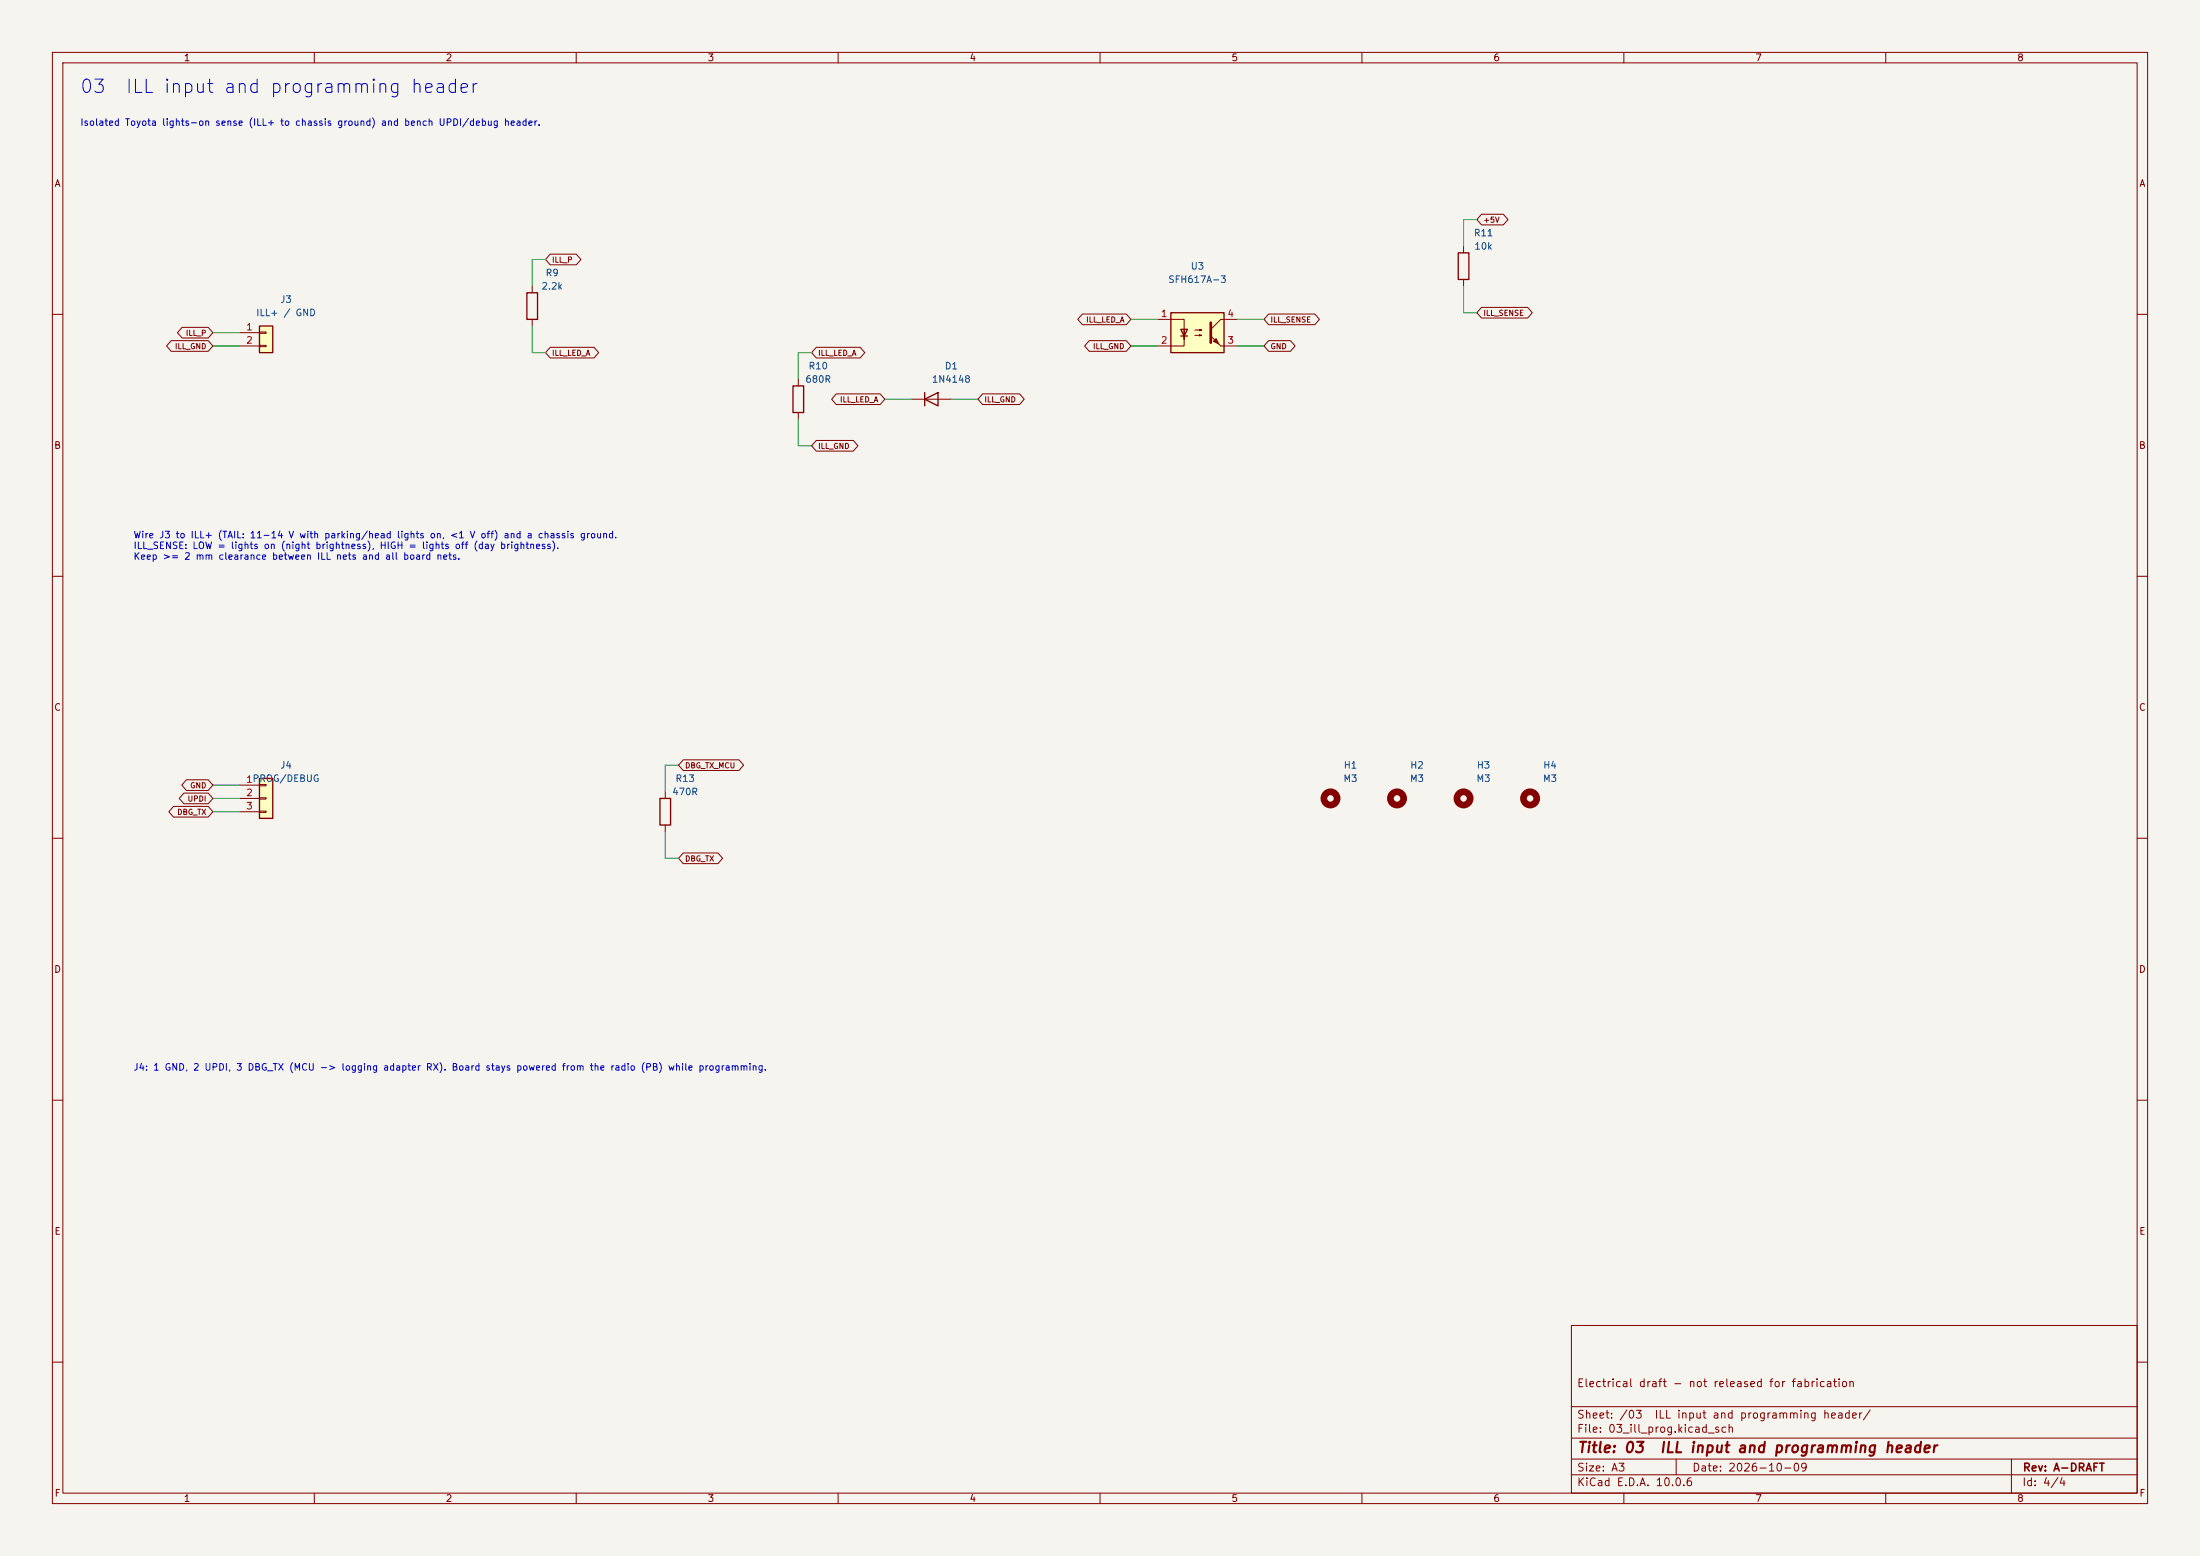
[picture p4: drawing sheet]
(kicad_sch (version 20250114) (generator eeschema) (generator_version "10.0") (paper "A3") (title_block (title "03  ILL input and programming header") (date "2026-10-09") (rev "A-DRAFT") (comment 1 "Electrical draft - not released for fabrication")) (lib_symbols (symbol "Kenwood_Proxy:Connector_Generic_Conn_01x02" (pin_names (offset 1.016) (hide yes)) (exclude_from_sim no) (in_bom yes) (on_board yes) (in_pos_files yes) (duplicate_pin_numbers_are_jumpers no) (property "Reference" "J" (at 0 2.54 0) (show_name no) (do_not_autoplace no) (effects (font (size 1.27 1.27)))) (property "Value" "Conn_01x02" (at 0 -5.08 0) (show_name no) (do_not_autoplace no) (effects (font (size 1.27 1.27)))) (property "Footprint" "" (at 0 0 0) (show_name no) (do_not_autoplace no) (hide yes) (effects (font (size 1.27 1.27)))) (property "Datasheet" "" (at 0 0 0) (show_name no) (do_not_autoplace no) (hide yes) (effects (font (size 1.27 1.27)))) (property "Description" "Generic connector, single row, 01x02, script generated (kicad-library-utils/schlib/autogen/connector/)" (at 0 0 0) (show_name no) (do_not_autoplace no) (hide yes) (effects (font (size 1.27 1.27)))) (property "ki_keywords" "connector" (at 0 0 0) (show_name no) (do_not_autoplace no) (hide yes) (effects (font (size 1.27 1.27)))) (property "ki_fp_filters" "Connector*:*_1x??_*" (at 0 0 0) (show_name no) (do_not_autoplace no) (hide yes) (effects (font (size 1.27 1.27)))) (symbol "Connector_Generic_Conn_01x02_1_1" (rectangle (start -1.27 1.27) (end 1.27 -3.81) (stroke (width 0.254) (type default)) (fill (type background))) (rectangle (start -1.27 0.127) (end 0 -0.127) (stroke (width 0.1524) (type default)) (fill (type none))) (rectangle (start -1.27 -2.413) (end 0 -2.667) (stroke (width 0.1524) (type default)) (fill (type none))) (pin passive line (at -5.08 0 0) (length 3.81) (name "Pin_1" (effects (font (size 1.27 1.27)))) (number "1" (effects (font (size 1.27 1.27))))) (pin passive line (at -5.08 -2.54 0) (length 3.81) (name "Pin_2" (effects (font (size 1.27 1.27)))) (number "2" (effects (font (size 1.27 1.27)))))) (embedded_fonts no)) (symbol "Kenwood_Proxy:Connector_Generic_Conn_01x03" (pin_names (offset 1.016) (hide yes)) (exclude_from_sim no) (in_bom yes) (on_board yes) (in_pos_files yes) (duplicate_pin_numbers_are_jumpers no) (property "Reference" "J" (at 0 5.08 0) (show_name no) (do_not_autoplace no) (effects (font (size 1.27 1.27)))) (property "Value" "Conn_01x03" (at 0 -5.08 0) (show_name no) (do_not_autoplace no) (effects (font (size 1.27 1.27)))) (property "Footprint" "" (at 0 0 0) (show_name no) (do_not_autoplace no) (hide yes) (effects (font (size 1.27 1.27)))) (property "Datasheet" "" (at 0 0 0) (show_name no) (do_not_autoplace no) (hide yes) (effects (font (size 1.27 1.27)))) (property "Description" "Generic connector, single row, 01x03, script generated (kicad-library-utils/schlib/autogen/connector/)" (at 0 0 0) (show_name no) (do_not_autoplace no) (hide yes) (effects (font (size 1.27 1.27)))) (property "ki_keywords" "connector" (at 0 0 0) (show_name no) (do_not_autoplace no) (hide yes) (effects (font (size 1.27 1.27)))) (property "ki_fp_filters" "Connector*:*_1x??_*" (at 0 0 0) (show_name no) (do_not_autoplace no) (hide yes) (effects (font (size 1.27 1.27)))) (symbol "Connector_Generic_Conn_01x03_1_1" (rectangle (start -1.27 3.81) (end 1.27 -3.81) (stroke (width 0.254) (type default)) (fill (type background))) (rectangle (start -1.27 2.667) (end 0 2.413) (stroke (width 0.1524) (type default)) (fill (type none))) (rectangle (start -1.27 0.127) (end 0 -0.127) (stroke (width 0.1524) (type default)) (fill (type none))) (rectangle (start -1.27 -2.413) (end 0 -2.667) (stroke (width 0.1524) (type default)) (fill (type none))) (pin passive line (at -5.08 2.54 0) (length 3.81) (name "Pin_1" (effects (font (size 1.27 1.27)))) (number "1" (effects (font (size 1.27 1.27))))) (pin passive line (at -5.08 0 0) (length 3.81) (name "Pin_2" (effects (font (size 1.27 1.27)))) (number "2" (effects (font (size 1.27 1.27))))) (pin passive line (at -5.08 -2.54 0) (length 3.81) (name "Pin_3" (effects (font (size 1.27 1.27)))) (number "3" (effects (font (size 1.27 1.27)))))) (embedded_fonts no)) (symbol "Kenwood_Proxy:Device_R" (pin_numbers (hide yes)) (pin_names (offset 0)) (exclude_from_sim no) (in_bom yes) (on_board yes) (in_pos_files yes) (duplicate_pin_numbers_are_jumpers no) (property "Reference" "R" (at 2.032 0 90) (show_name no) (do_not_autoplace no) (effects (font (size 1.27 1.27)))) (property "Value" "R" (at 0 0 90) (show_name no) (do_not_autoplace no) (effects (font (size 1.27 1.27)))) (property "Footprint" "" (at -1.778 0 90) (show_name no) (do_not_autoplace no) (hide yes) (effects (font (size 1.27 1.27)))) (property "Datasheet" "" (at 0 0 0) (show_name no) (do_not_autoplace no) (hide yes) (effects (font (size 1.27 1.27)))) (property "Description" "Resistor" (at 0 0 0) (show_name no) (do_not_autoplace no) (hide yes) (effects (font (size 1.27 1.27)))) (property "ki_keywords" "R res resistor" (at 0 0 0) (show_name no) (do_not_autoplace no) (hide yes) (effects (font (size 1.27 1.27)))) (property "ki_fp_filters" "R_*" (at 0 0 0) (show_name no) (do_not_autoplace no) (hide yes) (effects (font (size 1.27 1.27)))) (symbol "Device_R_0_1" (rectangle (start -1.016 -2.54) (end 1.016 2.54) (stroke (width 0.254) (type default)) (fill (type none)))) (symbol "Device_R_1_1" (pin passive line (at 0 3.81 270) (length 1.27) (name "" (effects (font (size 1.27 1.27)))) (number "1" (effects (font (size 1.27 1.27))))) (pin passive line (at 0 -3.81 90) (length 1.27) (name "" (effects (font (size 1.27 1.27)))) (number "2" (effects (font (size 1.27 1.27)))))) (embedded_fonts no)) (symbol "Kenwood_Proxy:Diode_1N4148" (pin_numbers (hide yes)) (pin_names (hide yes)) (exclude_from_sim no) (in_bom yes) (on_board yes) (in_pos_files yes) (duplicate_pin_numbers_are_jumpers no) (property "Sim.Device" "D" (at 0 0 0) (show_name no) (do_not_autoplace no) (hide yes) (effects (font (size 1.27 1.27)))) (property "Sim.Pins" "1=K 2=A" (at 0 0 0) (show_name no) (do_not_autoplace no) (hide yes) (effects (font (size 1.27 1.27)))) (symbol "Diode_1N4148_0_1" (polyline (pts (xy -1.27 1.27) (xy -1.27 -1.27)) (stroke (width 0.254) (type default)) (fill (type none))) (polyline (pts (xy 1.27 1.27) (xy 1.27 -1.27) (xy -1.27 0) (xy 1.27 1.27)) (stroke (width 0.254) (type default)) (fill (type none))) (polyline (pts (xy 1.27 0) (xy -1.27 0)) (stroke (width 0) (type default)) (fill (type none)))) (symbol "Diode_1N4148_1_1" (pin passive line (at -3.81 0 0) (length 2.54) (name "K" (effects (font (size 1.27 1.27)))) (number "1" (effects (font (size 1.27 1.27))))) (pin passive line (at 3.81 0 180) (length 2.54) (name "A" (effects (font (size 1.27 1.27)))) (number "2" (effects (font (size 1.27 1.27)))))) (property "Reference" "D" (at 0 2.54 0) (show_name no) (do_not_autoplace no) (effects (font (size 1.27 1.27)))) (property "Value" "1N4148" (at 0 -2.54 0) (show_name no) (do_not_autoplace no) (effects (font (size 1.27 1.27)))) (property "Footprint" "Diode_THT:D_DO-35_SOD27_P7.62mm_Horizontal" (at 0 0 0) (show_name no) (do_not_autoplace no) (hide yes) (effects (font (size 1.27 1.27)))) (property "Datasheet" "https://assets.nexperia.com/documents/data-sheet/1N4148_1N4448.pdf" (at 0 0 0) (show_name no) (do_not_autoplace no) (hide yes) (effects (font (size 1.27 1.27)))) (property "Description" "100V 0.15A standard switching diode, DO-35" (at 0 0 0) (show_name no) (do_not_autoplace no) (hide yes) (effects (font (size 1.27 1.27)))) (property "ki_keywords" "diode" (at 0 0 0) (show_name no) (do_not_autoplace no) (hide yes) (effects (font (size 1.27 1.27)))) (property "ki_fp_filters" "D*DO?35*" (at 0 0 0) (show_name no) (do_not_autoplace no) (hide yes) (effects (font (size 1.27 1.27)))) (embedded_fonts no)) (symbol "Kenwood_Proxy:Isolator_SFH617A-3" (exclude_from_sim no) (in_bom yes) (on_board yes) (in_pos_files yes) (duplicate_pin_numbers_are_jumpers no) (symbol "Isolator_SFH617A-3_0_1" (rectangle (start -5.08 3.81) (end 5.08 -3.81) (stroke (width 0.254) (type default)) (fill (type background))) (polyline (pts (xy -5.08 2.54) (xy -2.54 2.54) (xy -2.54 -1.27) (xy -2.54 0.635)) (stroke (width 0) (type default)) (fill (type none))) (polyline (pts (xy -3.175 -0.635) (xy -1.905 -0.635)) (stroke (width 0.254) (type default)) (fill (type none))) (polyline (pts (xy -2.54 -0.635) (xy -2.54 -2.54) (xy -5.08 -2.54)) (stroke (width 0) (type default)) (fill (type none))) (polyline (pts (xy -2.54 -0.635) (xy -3.175 0.635) (xy -1.905 0.635) (xy -2.54 -0.635)) (stroke (width 0.254) (type default)) (fill (type none))) (polyline (pts (xy -0.508 0.508) (xy 0.762 0.508) (xy 0.381 0.381) (xy 0.381 0.635) (xy 0.762 0.508)) (stroke (width 0) (type default)) (fill (type none))) (polyline (pts (xy -0.508 -0.508) (xy 0.762 -0.508) (xy 0.381 -0.635) (xy 0.381 -0.381) (xy 0.762 -0.508)) (stroke (width 0) (type default)) (fill (type none))) (polyline (pts (xy 2.54 1.905) (xy 2.54 -1.905)) (stroke (width 0.508) (type default)) (fill (type none))) (polyline (pts (xy 2.54 0.635) (xy 4.445 2.54)) (stroke (width 0) (type default)) (fill (type none))) (polyline (pts (xy 3.048 -1.651) (xy 3.556 -1.143) (xy 4.064 -2.159) (xy 3.048 -1.651)) (stroke (width 0) (type default)) (fill (type outline))) (polyline (pts (xy 4.445 2.54) (xy 5.08 2.54)) (stroke (width 0) (type default)) (fill (type none))) (polyline (pts (xy 4.445 -2.54) (xy 2.54 -0.635)) (stroke (width 0) (type default)) (fill (type outline))) (polyline (pts (xy 4.445 -2.54) (xy 5.08 -2.54)) (stroke (width 0) (type default)) (fill (type none)))) (symbol "Isolator_SFH617A-3_1_1" (pin passive line (at -7.62 2.54 0) (length 2.54) (name "" (effects (font (size 1.27 1.27)))) (number "1" (effects (font (size 1.27 1.27))))) (pin passive line (at -7.62 -2.54 0) (length 2.54) (name "" (effects (font (size 1.27 1.27)))) (number "2" (effects (font (size 1.27 1.27))))) (pin passive line (at 7.62 -2.54 180) (length 2.54) (name "" (effects (font (size 1.27 1.27)))) (number "3" (effects (font (size 1.27 1.27))))) (pin passive line (at 7.62 2.54 180) (length 2.54) (name "" (effects (font (size 1.27 1.27)))) (number "4" (effects (font (size 1.27 1.27)))))) (property "Reference" "U" (at -5.08 5.08 0) (show_name no) (do_not_autoplace no) (effects (font (size 1.27 1.27)) (justify left))) (property "Value" "SFH617A-3" (at 0 5.08 0) (show_name no) (do_not_autoplace no) (effects (font (size 1.27 1.27)) (justify left))) (property "Footprint" "Package_DIP:DIP-4_W7.62mm" (at -5.08 -5.08 0) (show_name no) (do_not_autoplace no) (hide yes) (effects (font (size 1.27 1.27) (italic yes)) (justify left))) (property "Datasheet" "http://www.vishay.com/docs/83740/sfh617a.pdf" (at 0 0 0) (show_name no) (do_not_autoplace no) (hide yes) (effects (font (size 1.27 1.27)) (justify left))) (property "Description" "Optocoupler, Phototransistor Output, 5300 VRMS, VCEO 70V, CTR% 100-200, -55 to +110 degree Celsius, UL, BSI, FIMKO, THT PDIP-4" (at 0 0 0) (show_name no) (do_not_autoplace no) (hide yes) (effects (font (size 1.27 1.27)))) (property "ki_keywords" "Optocoupler, Phototransistor Output, 5300 VRMS, VCEO 70V, CTR% 100-200" (at 0 0 0) (show_name no) (do_not_autoplace no) (hide yes) (effects (font (size 1.27 1.27)))) (property "ki_fp_filters" "DIP*W7.62mm*" (at 0 0 0) (show_name no) (do_not_autoplace no) (hide yes) (effects (font (size 1.27 1.27)))) (embedded_fonts no)) (symbol "Kenwood_Proxy:Mechanical_MountingHole" (pin_names (offset 1.016)) (exclude_from_sim no) (in_bom no) (on_board yes) (in_pos_files yes) (duplicate_pin_numbers_are_jumpers no) (property "Reference" "H" (at 0 5.08 0) (show_name no) (do_not_autoplace no) (effects (font (size 1.27 1.27)))) (property "Value" "MountingHole" (at 0 3.175 0) (show_name no) (do_not_autoplace no) (effects (font (size 1.27 1.27)))) (property "Footprint" "" (at 0 0 0) (show_name no) (do_not_autoplace no) (hide yes) (effects (font (size 1.27 1.27)))) (property "Datasheet" "" (at 0 0 0) (show_name no) (do_not_autoplace no) (hide yes) (effects (font (size 1.27 1.27)))) (property "Description" "Mounting Hole without connection" (at 0 0 0) (show_name no) (do_not_autoplace no) (hide yes) (effects (font (size 1.27 1.27)))) (property "ki_keywords" "mounting hole" (at 0 0 0) (show_name no) (do_not_autoplace no) (hide yes) (effects (font (size 1.27 1.27)))) (property "ki_fp_filters" "MountingHole*" (at 0 0 0) (show_name no) (do_not_autoplace no) (hide yes) (effects (font (size 1.27 1.27)))) (symbol "Mechanical_MountingHole_0_1" (circle (center 0 0) (radius 1.27) (stroke (width 1.27) (type default)) (fill (type none)))) (embedded_fonts no))) (text "03  ILL input and programming header" (at 15.24 15.24 0) (effects (font (size 2.54 2.54)) (justify left top))) (text "Isolated Toyota lights-on sense (ILL+ to chassis ground) and bench UPDI/debug header." (at 15.24 22.86 0) (effects (font (size 1.27 1.27)) (justify left top))) (wire (pts (xy 45.72 63.5) (xy 40.64 63.5)) (stroke (width 0) (type default))) (global_label "ILL_P" (shape bidirectional) (at 40.64 63.5 180) (effects (font (size 1.016 1.016)) (justify right)) (property "Intersheetrefs" "${INTERSHEET_REFS}" (at 40.64 63.5 0) (effects (font (size 1.27 1.27)) (hide yes)))) (wire (pts (xy 45.72 66.04) (xy 40.64 66.04)) (stroke (width 0) (type default))) (global_label "ILL_GND" (shape bidirectional) (at 40.64 66.04 180) (effects (font (size 1.016 1.016)) (justify right)) (property "Intersheetrefs" "${INTERSHEET_REFS}" (at 40.64 66.04 0) (effects (font (size 1.27 1.27)) (hide yes)))) (symbol (lib_id "Kenwood_Proxy:Connector_Generic_Conn_01x02") (at 50.8 63.5 0) (unit 1) (in_bom yes) (on_board yes) (dnp no) (property "Reference" "J3" (at 54.61 57.15 0) (effects (font (size 1.27 1.27)))) (property "Value" "ILL+ / GND" (at 54.61 59.69 0) (effects (font (size 1.27 1.27)))) (property "Footprint" "Connector_Molex:Molex_Micro-Fit_3.0_43045-0200_2x01_P3.00mm_Horizontal" (at 0 0 0) (effects (font (size 1.27 1.27)) (hide yes))) (property "Datasheet" "" (at 0 0 0) (effects (font (size 1.27 1.27)) (hide yes))) (property "MPN" "43045-0200" (at 0 0 0) (effects (font (size 1.27 1.27)) (hide yes))) (property "Manufacturer" "Molex" (at 0 0 0) (effects (font (size 1.27 1.27)) (hide yes))) (property "Assembly" "HAND_THT" (at 0 0 0) (effects (font (size 1.27 1.27)) (hide yes))) (property "DesignNote" "Micro-Fit 3.0 2-circuit dual-row right-angle header, latching. Mates with 2-circuit receptacle 43025-0200 (pre-crimped 22 AWG leads are fine). Pin1 ILL+ (TAIL, R1-10), pin2 chassis GND (e.g. stereo harness ground). Optocoupler keeps truck wiring isolated from radio GND" (at 0 0 0) (effects (font (size 1.27 1.27)) (hide yes))) (pin "1") (pin "2")) (wire (pts (xy 101.6 54.61) (xy 101.6 49.53)) (stroke (width 0) (type default))) (wire (pts (xy 101.6 49.53) (xy 104.14 49.53)) (stroke (width 0) (type default))) (global_label "ILL_P" (shape bidirectional) (at 104.14 49.53 0) (effects (font (size 1.016 1.016)) (justify left)) (property "Intersheetrefs" "${INTERSHEET_REFS}" (at 104.14 49.53 0) (effects (font (size 1.27 1.27)) (hide yes)))) (wire (pts (xy 101.6 62.23) (xy 101.6 67.31)) (stroke (width 0) (type default))) (wire (pts (xy 101.6 67.31) (xy 104.14 67.31)) (stroke (width 0) (type default))) (global_label "ILL_LED_A" (shape bidirectional) (at 104.14 67.31 0) (effects (font (size 1.016 1.016)) (justify left)) (property "Intersheetrefs" "${INTERSHEET_REFS}" (at 104.14 67.31 0) (effects (font (size 1.27 1.27)) (hide yes)))) (symbol (lib_id "Kenwood_Proxy:Device_R") (at 101.6 58.42 0) (unit 1) (in_bom yes) (on_board yes) (dnp no) (property "Reference" "R9" (at 105.41 52.07 0) (effects (font (size 1.27 1.27)))) (property "Value" "2.2k" (at 105.41 54.61 0) (effects (font (size 1.27 1.27)))) (property "Footprint" "Resistor_THT:R_Axial_DIN0309_L9.0mm_D3.2mm_P12.70mm_Horizontal" (at 0 0 0) (effects (font (size 1.27 1.27)) (hide yes))) (property "Datasheet" "" (at 0 0 0) (effects (font (size 1.27 1.27)) (hide yes))) (property "MPN" "MFR50SFTE52-2K2" (at 0 0 0) (effects (font (size 1.27 1.27)) (hide yes))) (property "Manufacturer" "YAGEO" (at 0 0 0) (effects (font (size 1.27 1.27)) (hide yes))) (property "Assembly" "HAND_THT" (at 0 0 0) (effects (font (size 1.27 1.27)) (hide yes))) (property "DesignNote" "0.5 W metal film. ~5.4 mA at 13 V; 0.23 W at 24 V continuous; 40 V load-dump pulse 0.26 J/400 ms" (at 0 0 0) (effects (font (size 1.27 1.27)) (hide yes))) (pin "1") (pin "2")) (wire (pts (xy 152.4 72.39) (xy 152.4 67.31)) (stroke (width 0) (type default))) (wire (pts (xy 152.4 67.31) (xy 154.94 67.31)) (stroke (width 0) (type default))) (global_label "ILL_LED_A" (shape bidirectional) (at 154.94 67.31 0) (effects (font (size 1.016 1.016)) (justify left)) (property "Intersheetrefs" "${INTERSHEET_REFS}" (at 154.94 67.31 0) (effects (font (size 1.27 1.27)) (hide yes)))) (wire (pts (xy 152.4 80.01) (xy 152.4 85.09)) (stroke (width 0) (type default))) (wire (pts (xy 152.4 85.09) (xy 154.94 85.09)) (stroke (width 0) (type default))) (global_label "ILL_GND" (shape bidirectional) (at 154.94 85.09 0) (effects (font (size 1.016 1.016)) (justify left)) (property "Intersheetrefs" "${INTERSHEET_REFS}" (at 154.94 85.09 0) (effects (font (size 1.27 1.27)) (hide yes)))) (symbol (lib_id "Kenwood_Proxy:Device_R") (at 152.4 76.2 0) (unit 1) (in_bom yes) (on_board yes) (dnp no) (property "Reference" "R10" (at 156.21 69.85000000000001 0) (effects (font (size 1.27 1.27)))) (property "Value" "680R" (at 156.21 72.39 0) (effects (font (size 1.27 1.27)))) (property "Footprint" "Resistor_THT:R_Axial_DIN0207_L6.3mm_D2.5mm_P7.62mm_Horizontal" (at 0 0 0) (effects (font (size 1.27 1.27)) (hide yes))) (property "Datasheet" "" (at 0 0 0) (effects (font (size 1.27 1.27)) (hide yes))) (property "MPN" "MFR-25FBF52-680R" (at 0 0 0) (effects (font (size 1.27 1.27)) (hide yes))) (property "Manufacturer" "YAGEO" (at 0 0 0) (effects (font (size 1.27 1.27)) (hide yes))) (property "Assembly" "HAND_THT" (at 0 0 0) (effects (font (size 1.27 1.27)) (hide yes))) (property "DesignNote" "LED shunt: LED needs >~1.7 mA total input current, so leakage cannot half-turn-on the opto. Simulated" (at 0 0 0) (effects (font (size 1.27 1.27)) (hide yes))) (pin "1") (pin "2")) (wire (pts (xy 173.99 76.2) (xy 168.91 76.2)) (stroke (width 0) (type default))) (global_label "ILL_LED_A" (shape bidirectional) (at 168.91 76.2 180) (effects (font (size 1.016 1.016)) (justify right)) (property "Intersheetrefs" "${INTERSHEET_REFS}" (at 168.91 76.2 0) (effects (font (size 1.27 1.27)) (hide yes)))) (wire (pts (xy 181.61 76.2) (xy 186.69 76.2)) (stroke (width 0) (type default))) (global_label "ILL_GND" (shape bidirectional) (at 186.69 76.2 0) (effects (font (size 1.016 1.016)) (justify left)) (property "Intersheetrefs" "${INTERSHEET_REFS}" (at 186.69 76.2 0) (effects (font (size 1.27 1.27)) (hide yes)))) (symbol (lib_id "Kenwood_Proxy:Diode_1N4148") (at 177.8 76.2 0) (unit 1) (in_bom yes) (on_board yes) (dnp no) (property "Reference" "D1" (at 181.61 69.85000000000001 0) (effects (font (size 1.27 1.27)))) (property "Value" "1N4148" (at 181.61 72.39 0) (effects (font (size 1.27 1.27)))) (property "Footprint" "Diode_THT:D_DO-35_SOD27_P7.62mm_Horizontal" (at 0 0 0) (effects (font (size 1.27 1.27)) (hide yes))) (property "Datasheet" "https://assets.nexperia.com/documents/data-sheet/1N4148_1N4448.pdf" (at 0 0 0) (effects (font (size 1.27 1.27)) (hide yes))) (property "MPN" "1N4148" (at 0 0 0) (effects (font (size 1.27 1.27)) (hide yes))) (property "Manufacturer" "onsemi" (at 0 0 0) (effects (font (size 1.27 1.27)) (hide yes))) (property "Assembly" "HAND_THT" (at 0 0 0) (effects (font (size 1.27 1.27)) (hide yes))) (property "DesignNote" "Antiparallel LED reverse protection (K=pin1 on ILL_LED_A)" (at 0 0 0) (effects (font (size 1.27 1.27)) (hide yes))) (pin "1") (pin "2")) (wire (pts (xy 220.98 60.96) (xy 215.9 60.96)) (stroke (width 0) (type default))) (global_label "ILL_LED_A" (shape bidirectional) (at 215.9 60.96 180) (effects (font (size 1.016 1.016)) (justify right)) (property "Intersheetrefs" "${INTERSHEET_REFS}" (at 215.9 60.96 0) (effects (font (size 1.27 1.27)) (hide yes)))) (wire (pts (xy 220.98 66.04) (xy 215.9 66.04)) (stroke (width 0) (type default))) (global_label "ILL_GND" (shape bidirectional) (at 215.9 66.04 180) (effects (font (size 1.016 1.016)) (justify right)) (property "Intersheetrefs" "${INTERSHEET_REFS}" (at 215.9 66.04 0) (effects (font (size 1.27 1.27)) (hide yes)))) (wire (pts (xy 236.22 66.04) (xy 241.3 66.04)) (stroke (width 0) (type default))) (global_label "GND" (shape bidirectional) (at 241.3 66.04 0) (effects (font (size 1.016 1.016)) (justify left)) (property "Intersheetrefs" "${INTERSHEET_REFS}" (at 241.3 66.04 0) (effects (font (size 1.27 1.27)) (hide yes)))) (wire (pts (xy 236.22 60.96) (xy 241.3 60.96)) (stroke (width 0) (type default))) (global_label "ILL_SENSE" (shape bidirectional) (at 241.3 60.96 0) (effects (font (size 1.016 1.016)) (justify left)) (property "Intersheetrefs" "${INTERSHEET_REFS}" (at 241.3 60.96 0) (effects (font (size 1.27 1.27)) (hide yes)))) (symbol (lib_id "Kenwood_Proxy:Isolator_SFH617A-3") (at 228.6 63.5 0) (unit 1) (in_bom yes) (on_board yes) (dnp no) (property "Reference" "U3" (at 228.6 50.8 0) (effects (font (size 1.27 1.27)))) (property "Value" "SFH617A-3" (at 228.6 53.34 0) (effects (font (size 1.27 1.27)))) (property "Footprint" "Package_DIP:DIP-4_W7.62mm" (at 0 0 0) (effects (font (size 1.27 1.27)) (hide yes))) (property "Datasheet" "http://www.vishay.com/docs/83740/sfh617a.pdf" (at 0 0 0) (effects (font (size 1.27 1.27)) (hide yes))) (property "MPN" "SFH617A-3" (at 0 0 0) (effects (font (size 1.27 1.27)) (hide yes))) (property "Manufacturer" "Vishay" (at 0 0 0) (effects (font (size 1.27 1.27)) (hide yes))) (property "Assembly" "HAND_THT" (at 0 0 0) (effects (font (size 1.27 1.27)) (hide yes))) (property "DesignNote" "CTR 100-200% @10 mA, >=34% @1 mA. Isolation: ILL side never touches board GND" (at 0 0 0) (effects (font (size 1.27 1.27)) (hide yes))) (pin "1") (pin "2") (pin "3") (pin "4")) (wire (pts (xy 279.4 46.99) (xy 279.4 41.91)) (stroke (width 0) (type default))) (wire (pts (xy 279.4 41.91) (xy 281.94 41.91)) (stroke (width 0) (type default))) (global_label "+5V" (shape bidirectional) (at 281.94 41.91 0) (effects (font (size 1.016 1.016)) (justify left)) (property "Intersheetrefs" "${INTERSHEET_REFS}" (at 281.94 41.91 0) (effects (font (size 1.27 1.27)) (hide yes)))) (wire (pts (xy 279.4 54.61) (xy 279.4 59.69)) (stroke (width 0) (type default))) (wire (pts (xy 279.4 59.69) (xy 281.94 59.69)) (stroke (width 0) (type default))) (global_label "ILL_SENSE" (shape bidirectional) (at 281.94 59.69 0) (effects (font (size 1.016 1.016)) (justify left)) (property "Intersheetrefs" "${INTERSHEET_REFS}" (at 281.94 59.69 0) (effects (font (size 1.27 1.27)) (hide yes)))) (symbol (lib_id "Kenwood_Proxy:Device_R") (at 279.4 50.8 0) (unit 1) (in_bom yes) (on_board yes) (dnp no) (property "Reference" "R11" (at 283.21 44.449999999999996 0) (effects (font (size 1.27 1.27)))) (property "Value" "10k" (at 283.21 46.989999999999995 0) (effects (font (size 1.27 1.27)))) (property "Footprint" "Resistor_THT:R_Axial_DIN0207_L6.3mm_D2.5mm_P10.16mm_Horizontal" (at 0 0 0) (effects (font (size 1.27 1.27)) (hide yes))) (property "Datasheet" "" (at 0 0 0) (effects (font (size 1.27 1.27)) (hide yes))) (property "MPN" "MFR-25FBF52-10K" (at 0 0 0) (effects (font (size 1.27 1.27)) (hide yes))) (property "Manufacturer" "YAGEO" (at 0 0 0) (effects (font (size 1.27 1.27)) (hide yes))) (property "Assembly" "HAND_THT" (at 0 0 0) (effects (font (size 1.27 1.27)) (hide yes))) (property "DesignNote" "Opto pull-up; ILL_SENSE LOW while ILL+ is on (lights on)" (at 0 0 0) (effects (font (size 1.27 1.27)) (hide yes))) (pin "1") (pin "2")) (text "Wire J3 to ILL+ (TAIL: 11-14 V with parking/head lights on, <1 V off) and a chassis ground.\nILL_SENSE: LOW = lights on (night brightness), HIGH = lights off (day brightness).\nKeep >= 2 mm clearance between ILL nets and all board nets." (at 25.4 101.6 0) (effects (font (size 1.27 1.27)) (justify left top))) (wire (pts (xy 45.72 149.86) (xy 40.64 149.86)) (stroke (width 0) (type default))) (global_label "GND" (shape bidirectional) (at 40.64 149.86 180) (effects (font (size 1.016 1.016)) (justify right)) (property "Intersheetrefs" "${INTERSHEET_REFS}" (at 40.64 149.86 0) (effects (font (size 1.27 1.27)) (hide yes)))) (wire (pts (xy 45.72 152.4) (xy 40.64 152.4)) (stroke (width 0) (type default))) (global_label "UPDI" (shape bidirectional) (at 40.64 152.4 180) (effects (font (size 1.016 1.016)) (justify right)) (property "Intersheetrefs" "${INTERSHEET_REFS}" (at 40.64 152.4 0) (effects (font (size 1.27 1.27)) (hide yes)))) (wire (pts (xy 45.72 154.94) (xy 40.64 154.94)) (stroke (width 0) (type default))) (global_label "DBG_TX" (shape bidirectional) (at 40.64 154.94 180) (effects (font (size 1.016 1.016)) (justify right)) (property "Intersheetrefs" "${INTERSHEET_REFS}" (at 40.64 154.94 0) (effects (font (size 1.27 1.27)) (hide yes)))) (symbol (lib_id "Kenwood_Proxy:Connector_Generic_Conn_01x03") (at 50.8 152.4 0) (unit 1) (in_bom yes) (on_board yes) (dnp no) (property "Reference" "J4" (at 54.61 146.05 0) (effects (font (size 1.27 1.27)))) (property "Value" "PROG/DEBUG" (at 54.61 148.59 0) (effects (font (size 1.27 1.27)))) (property "Footprint" "Connector_PinHeader_2.54mm:PinHeader_1x03_P2.54mm_Vertical" (at 0 0 0) (effects (font (size 1.27 1.27)) (hide yes))) (property "Datasheet" "" (at 0 0 0) (effects (font (size 1.27 1.27)) (hide yes))) (property "MPN" "TSW-103-07-G-S" (at 0 0 0) (effects (font (size 1.27 1.27)) (hide yes))) (property "Manufacturer" "Samtec" (at 0 0 0) (effects (font (size 1.27 1.27)) (hide yes))) (property "Assembly" "HAND_THT" (at 0 0 0) (effects (font (size 1.27 1.27)) (hide yes))) (property "DesignNote" "0.1 in header for bench programming/logging before the board goes behind the dash. UPDI Friend (or other 5 V SerialUPDI adapter): GND + UPDI. Logging: separate 5 V USB-serial RX on DBG_TX. Never connect adapter power" (at 0 0 0) (effects (font (size 1.27 1.27)) (hide yes))) (pin "1") (pin "2") (pin "3")) (wire (pts (xy 127.0 151.13) (xy 127.0 146.05)) (stroke (width 0) (type default))) (wire (pts (xy 127.0 146.05) (xy 129.54 146.05)) (stroke (width 0) (type default))) (global_label "DBG_TX_MCU" (shape bidirectional) (at 129.54 146.05 0) (effects (font (size 1.016 1.016)) (justify left)) (property "Intersheetrefs" "${INTERSHEET_REFS}" (at 129.54 146.05 0) (effects (font (size 1.27 1.27)) (hide yes)))) (wire (pts (xy 127.0 158.75) (xy 127.0 163.83)) (stroke (width 0) (type default))) (wire (pts (xy 127.0 163.83) (xy 129.54 163.83)) (stroke (width 0) (type default))) (global_label "DBG_TX" (shape bidirectional) (at 129.54 163.83 0) (effects (font (size 1.016 1.016)) (justify left)) (property "Intersheetrefs" "${INTERSHEET_REFS}" (at 129.54 163.83 0) (effects (font (size 1.27 1.27)) (hide yes)))) (symbol (lib_id "Kenwood_Proxy:Device_R") (at 127.0 154.94 0) (unit 1) (in_bom yes) (on_board yes) (dnp no) (property "Reference" "R13" (at 130.81 148.59 0) (effects (font (size 1.27 1.27)))) (property "Value" "470R" (at 130.81 151.13 0) (effects (font (size 1.27 1.27)))) (property "Footprint" "Resistor_THT:R_Axial_DIN0207_L6.3mm_D2.5mm_P10.16mm_Horizontal" (at 0 0 0) (effects (font (size 1.27 1.27)) (hide yes))) (property "Datasheet" "" (at 0 0 0) (effects (font (size 1.27 1.27)) (hide yes))) (property "MPN" "MFR-25FBF52-470R" (at 0 0 0) (effects (font (size 1.27 1.27)) (hide yes))) (property "Manufacturer" "YAGEO" (at 0 0 0) (effects (font (size 1.27 1.27)) (hide yes))) (property "Assembly" "HAND_THT" (at 0 0 0) (effects (font (size 1.27 1.27)) (hide yes))) (property "DesignNote" "Protects PA0 if a jumper or adapter TX lands on the DBG_TX pin" (at 0 0 0) (effects (font (size 1.27 1.27)) (hide yes))) (pin "1") (pin "2")) (text "J4: 1 GND, 2 UPDI, 3 DBG_TX (MCU -> logging adapter RX). Board stays powered from the radio (PB) while programming." (at 25.4 203.2 0) (effects (font (size 1.27 1.27)) (justify left top))) (symbol (lib_id "Kenwood_Proxy:Mechanical_MountingHole") (at 254.0 152.4 0) (unit 1) (in_bom no) (on_board yes) (dnp no) (property "Reference" "H1" (at 257.81 146.05 0) (effects (font (size 1.27 1.27)))) (property "Value" "M3" (at 257.81 148.59 0) (effects (font (size 1.27 1.27)))) (property "Footprint" "MountingHole:MountingHole_3.2mm_M3" (at 0 0 0) (effects (font (size 1.27 1.27)) (hide yes))) (property "Datasheet" "" (at 0 0 0) (effects (font (size 1.27 1.27)) (hide yes))) (property "MPN" "" (at 0 0 0) (effects (font (size 1.27 1.27)) (hide yes))) (property "Manufacturer" "" (at 0 0 0) (effects (font (size 1.27 1.27)) (hide yes))) (property "Assembly" "PCB_FEATURE" (at 0 0 0) (effects (font (size 1.27 1.27)) (hide yes))) (property "DesignNote" "" (at 0 0 0) (effects (font (size 1.27 1.27)) (hide yes)))) (symbol (lib_id "Kenwood_Proxy:Mechanical_MountingHole") (at 266.7 152.4 0) (unit 1) (in_bom no) (on_board yes) (dnp no) (property "Reference" "H2" (at 270.51 146.05 0) (effects (font (size 1.27 1.27)))) (property "Value" "M3" (at 270.51 148.59 0) (effects (font (size 1.27 1.27)))) (property "Footprint" "MountingHole:MountingHole_3.2mm_M3" (at 0 0 0) (effects (font (size 1.27 1.27)) (hide yes))) (property "Datasheet" "" (at 0 0 0) (effects (font (size 1.27 1.27)) (hide yes))) (property "MPN" "" (at 0 0 0) (effects (font (size 1.27 1.27)) (hide yes))) (property "Manufacturer" "" (at 0 0 0) (effects (font (size 1.27 1.27)) (hide yes))) (property "Assembly" "PCB_FEATURE" (at 0 0 0) (effects (font (size 1.27 1.27)) (hide yes))) (property "DesignNote" "" (at 0 0 0) (effects (font (size 1.27 1.27)) (hide yes)))) (symbol (lib_id "Kenwood_Proxy:Mechanical_MountingHole") (at 279.4 152.4 0) (unit 1) (in_bom no) (on_board yes) (dnp no) (property "Reference" "H3" (at 283.21 146.05 0) (effects (font (size 1.27 1.27)))) (property "Value" "M3" (at 283.21 148.59 0) (effects (font (size 1.27 1.27)))) (property "Footprint" "MountingHole:MountingHole_3.2mm_M3" (at 0 0 0) (effects (font (size 1.27 1.27)) (hide yes))) (property "Datasheet" "" (at 0 0 0) (effects (font (size 1.27 1.27)) (hide yes))) (property "MPN" "" (at 0 0 0) (effects (font (size 1.27 1.27)) (hide yes))) (property "Manufacturer" "" (at 0 0 0) (effects (font (size 1.27 1.27)) (hide yes))) (property "Assembly" "PCB_FEATURE" (at 0 0 0) (effects (font (size 1.27 1.27)) (hide yes))) (property "DesignNote" "" (at 0 0 0) (effects (font (size 1.27 1.27)) (hide yes)))) (symbol (lib_id "Kenwood_Proxy:Mechanical_MountingHole") (at 292.1 152.4 0) (unit 1) (in_bom no) (on_board yes) (dnp no) (property "Reference" "H4" (at 295.91 146.05 0) (effects (font (size 1.27 1.27)))) (property "Value" "M3" (at 295.91 148.59 0) (effects (font (size 1.27 1.27)))) (property "Footprint" "MountingHole:MountingHole_3.2mm_M3" (at 0 0 0) (effects (font (size 1.27 1.27)) (hide yes))) (property "Datasheet" "" (at 0 0 0) (effects (font (size 1.27 1.27)) (hide yes))) (property "MPN" "" (at 0 0 0) (effects (font (size 1.27 1.27)) (hide yes))) (property "Manufacturer" "" (at 0 0 0) (effects (font (size 1.27 1.27)) (hide yes))) (property "Assembly" "PCB_FEATURE" (at 0 0 0) (effects (font (size 1.27 1.27)) (hide yes))) (property "DesignNote" "" (at 0 0 0) (effects (font (size 1.27 1.27)) (hide yes)))) (embedded_fonts no))
